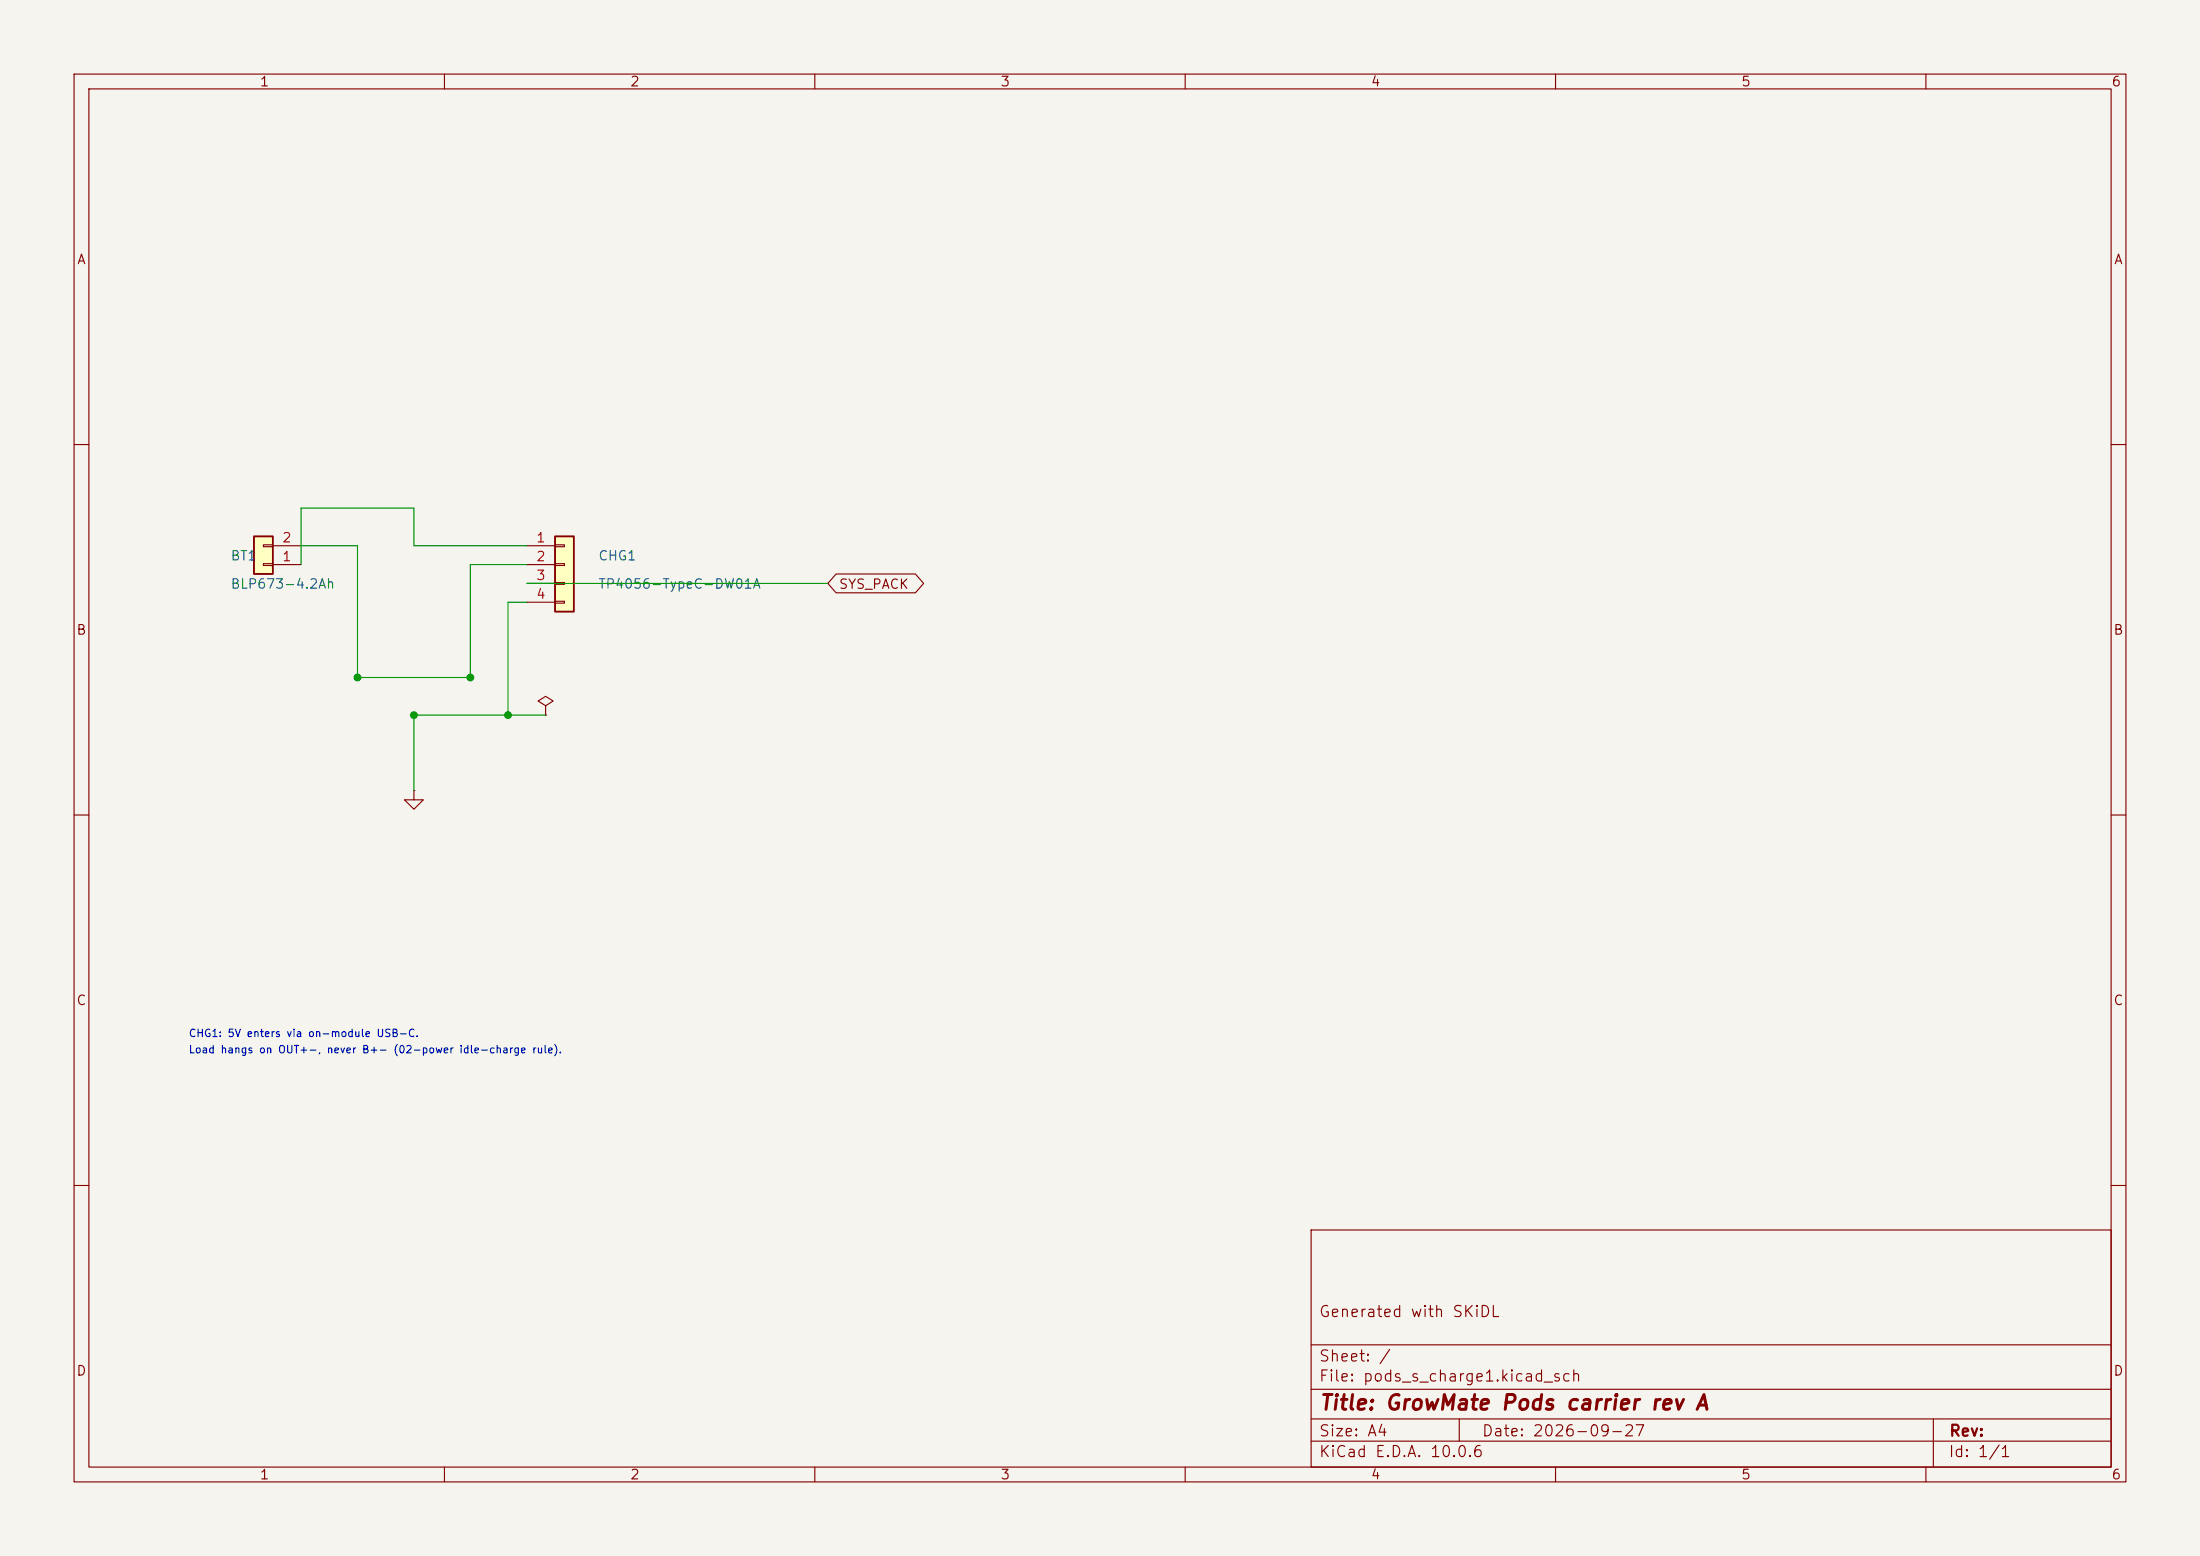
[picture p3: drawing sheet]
<svg xmlns="http://www.w3.org/2000/svg" width="297mm" height="210mm" viewBox="0 0 297 210" stroke-linecap="round" stroke-linejoin="round" font-family="sans-serif">
<path d="M0 0h297v210h-297z" fill="#f5f4ef" stroke="#f5f4ef" stroke-width=".14"/>
<g fill="none" stroke="#840000" stroke-width=".15">
<path d="M10 10h277v190h-277zM12 12h273v186h-273zM60 10v2M110 10v2M160 10v2M210 10v2M260 10v2M10 60h2M285 60h2M10 110h2M55.9 106.7v1.3h1.2l-1.2 1.2-1.3-1.2h1.3M55.9 106.7h.1"/>
<path d="M285 110h2M10 160h2M177 166h108v32h-108zM285 160h2M60 198v2M110 198v2M160 198v2M177 194.5h108M177 191.5h108M177 187.5h108M177 181.5h108M197 191.5v3"/>
<path d="M210 198v2M260 198v2M261 191.5v6.5"/>
</g>
<path d="M74.9 72.4h2.6v10.2h-2.6z" fill="#ffffc2"/>
<path d="M74.9 72.4h2.6v10.2h-2.6z" fill="none" stroke="#840000" stroke-width=".25"/>
<path d="M71.1 73.7h3.8M71.1 76.2h3.8M71.1 78.7h3.8M74.9 73.5h1.3v.3h-1.3zM74.9 76.1h1.3v.2h-1.3zM74.9 78.6h1.3v.3h-1.3zM71.1 81.3h3.8M73.7 95.3l1-.7-1-.6-1.1 .6 1.1 .7v1.2M73.7 96.5h.1M74.9 81.2h1.3v.2h-1.3z" fill="none" stroke="#840000" stroke-width=".15"/>
<path d="M34.3 72.4h2.5v5.1h-2.5z" fill="#ffffc2"/>
<path d="M34.3 72.4h2.5v5.1h-2.5z" fill="none" stroke="#840000" stroke-width=".25"/>
<path d="M35.6 76.1h1.2v.2h-1.2zM35.6 73.5h1.2v.3h-1.2zM36.8 76.2h3.8M36.8 73.7h3.8M112.9 77.5h10.7l1.1 1.2-1.1 1.3h-10.7l-1.1-1.3z" fill="none" stroke="#840000" stroke-width=".15"/>
<path d="M40.6 73.7h7.7v17.7h15.2v-15.2h7.6M71.1 73.7h-15.2v-5.1h-15.3v7.6M71.1 78.7h40.7M71.1 81.3h-2.5v15.2M73.7 96.5h-17.8v10.2" fill="none" stroke="#009600" stroke-width=".15"/>
<g fill="#009600" stroke="#009600" stroke-width=".14">
<circle cx="48.3" cy="91.4" r=".46"/>
<circle cx="63.5" cy="91.4" r=".46"/>
<circle cx="68.6" cy="96.5" r=".46"/>
<circle cx="55.9" cy="96.5" r=".46"/>
</g>
<text font-size="2" fill="#840000" x="178" y="190.8">Title: GrowMate Pods carrier rev A</text>
<g font-size="1.5" fill="#840000">
<text x="178" y="178.1">Generated with SKiDL</text>
<text x="178" y="184.1">Sheet: /</text>
<text x="178" y="186.8">File: pods_s_charge1.kicad_sch</text>
<text x="178" y="197">KiCad E.D.A. 10.0.6</text>
<text x="178" y="194.2">Size: A4</text>
<text x="200" y="194.2">Date: 2026-09-27</text>
<text x="263" y="197">Id: 1/1</text>
<text x="263" y="194.2">Rev:</text>
</g>
<g font-size="1.3" fill="#840000">
<text x="35" y="12">1</text>
<text x="85" y="12">2</text>
<text x="135" y="12">3</text>
<text x="185" y="12">4</text>
<text x="235" y="12">5</text>
<text x="285" y="12">6</text>
<text x="10.3" y="36">A</text>
<text x="285.3" y="36">A</text>
<text x="113.2" y="79.8">SYS_PACK</text>
<text x="10.2" y="86">B</text>
<text x="285.2" y="86">B</text>
<text x="10.2" y="136">C</text>
<text x="285.2" y="136">C</text>
<text x="10.2" y="186">D</text>
<text x="285.2" y="186">D</text>
<text x="35" y="200">1</text>
<text x="85" y="200">2</text>
<text x="135" y="200">3</text>
<text x="185" y="200">4</text>
<text x="235" y="200">5</text>
<text x="285" y="200">6</text>
</g>
<g font-size="1.3" fill="#006464">
<text x="31" y="76">BT1</text>
<text x="80.7" y="76">CHG1</text>
<text x="31" y="79.8">BLP673-4.2Ah</text>
<text x="80.7" y="79.8">TP4056-TypeC-DW01A</text>
</g>
<g font-size="1.3" fill="#a90000">
<text x="38" y="76.1">1</text>
<text x="38" y="73.5">2</text>
<text x="72.3" y="73.5">1</text>
<text x="72.3" y="76.1">2</text>
<text x="72.3" y="78.6">3</text>
<text x="72.3" y="81.1">4</text>
</g>
<g font-size="1" fill="#0000c2">
<text x="25.4" y="142.4">Load hangs on OUT+-, never B+- (02-power idle-charge rule).</text>
<text x="25.4" y="140.2">CHG1: 5V enters via on-module USB-C.</text>
</g>
</svg>
